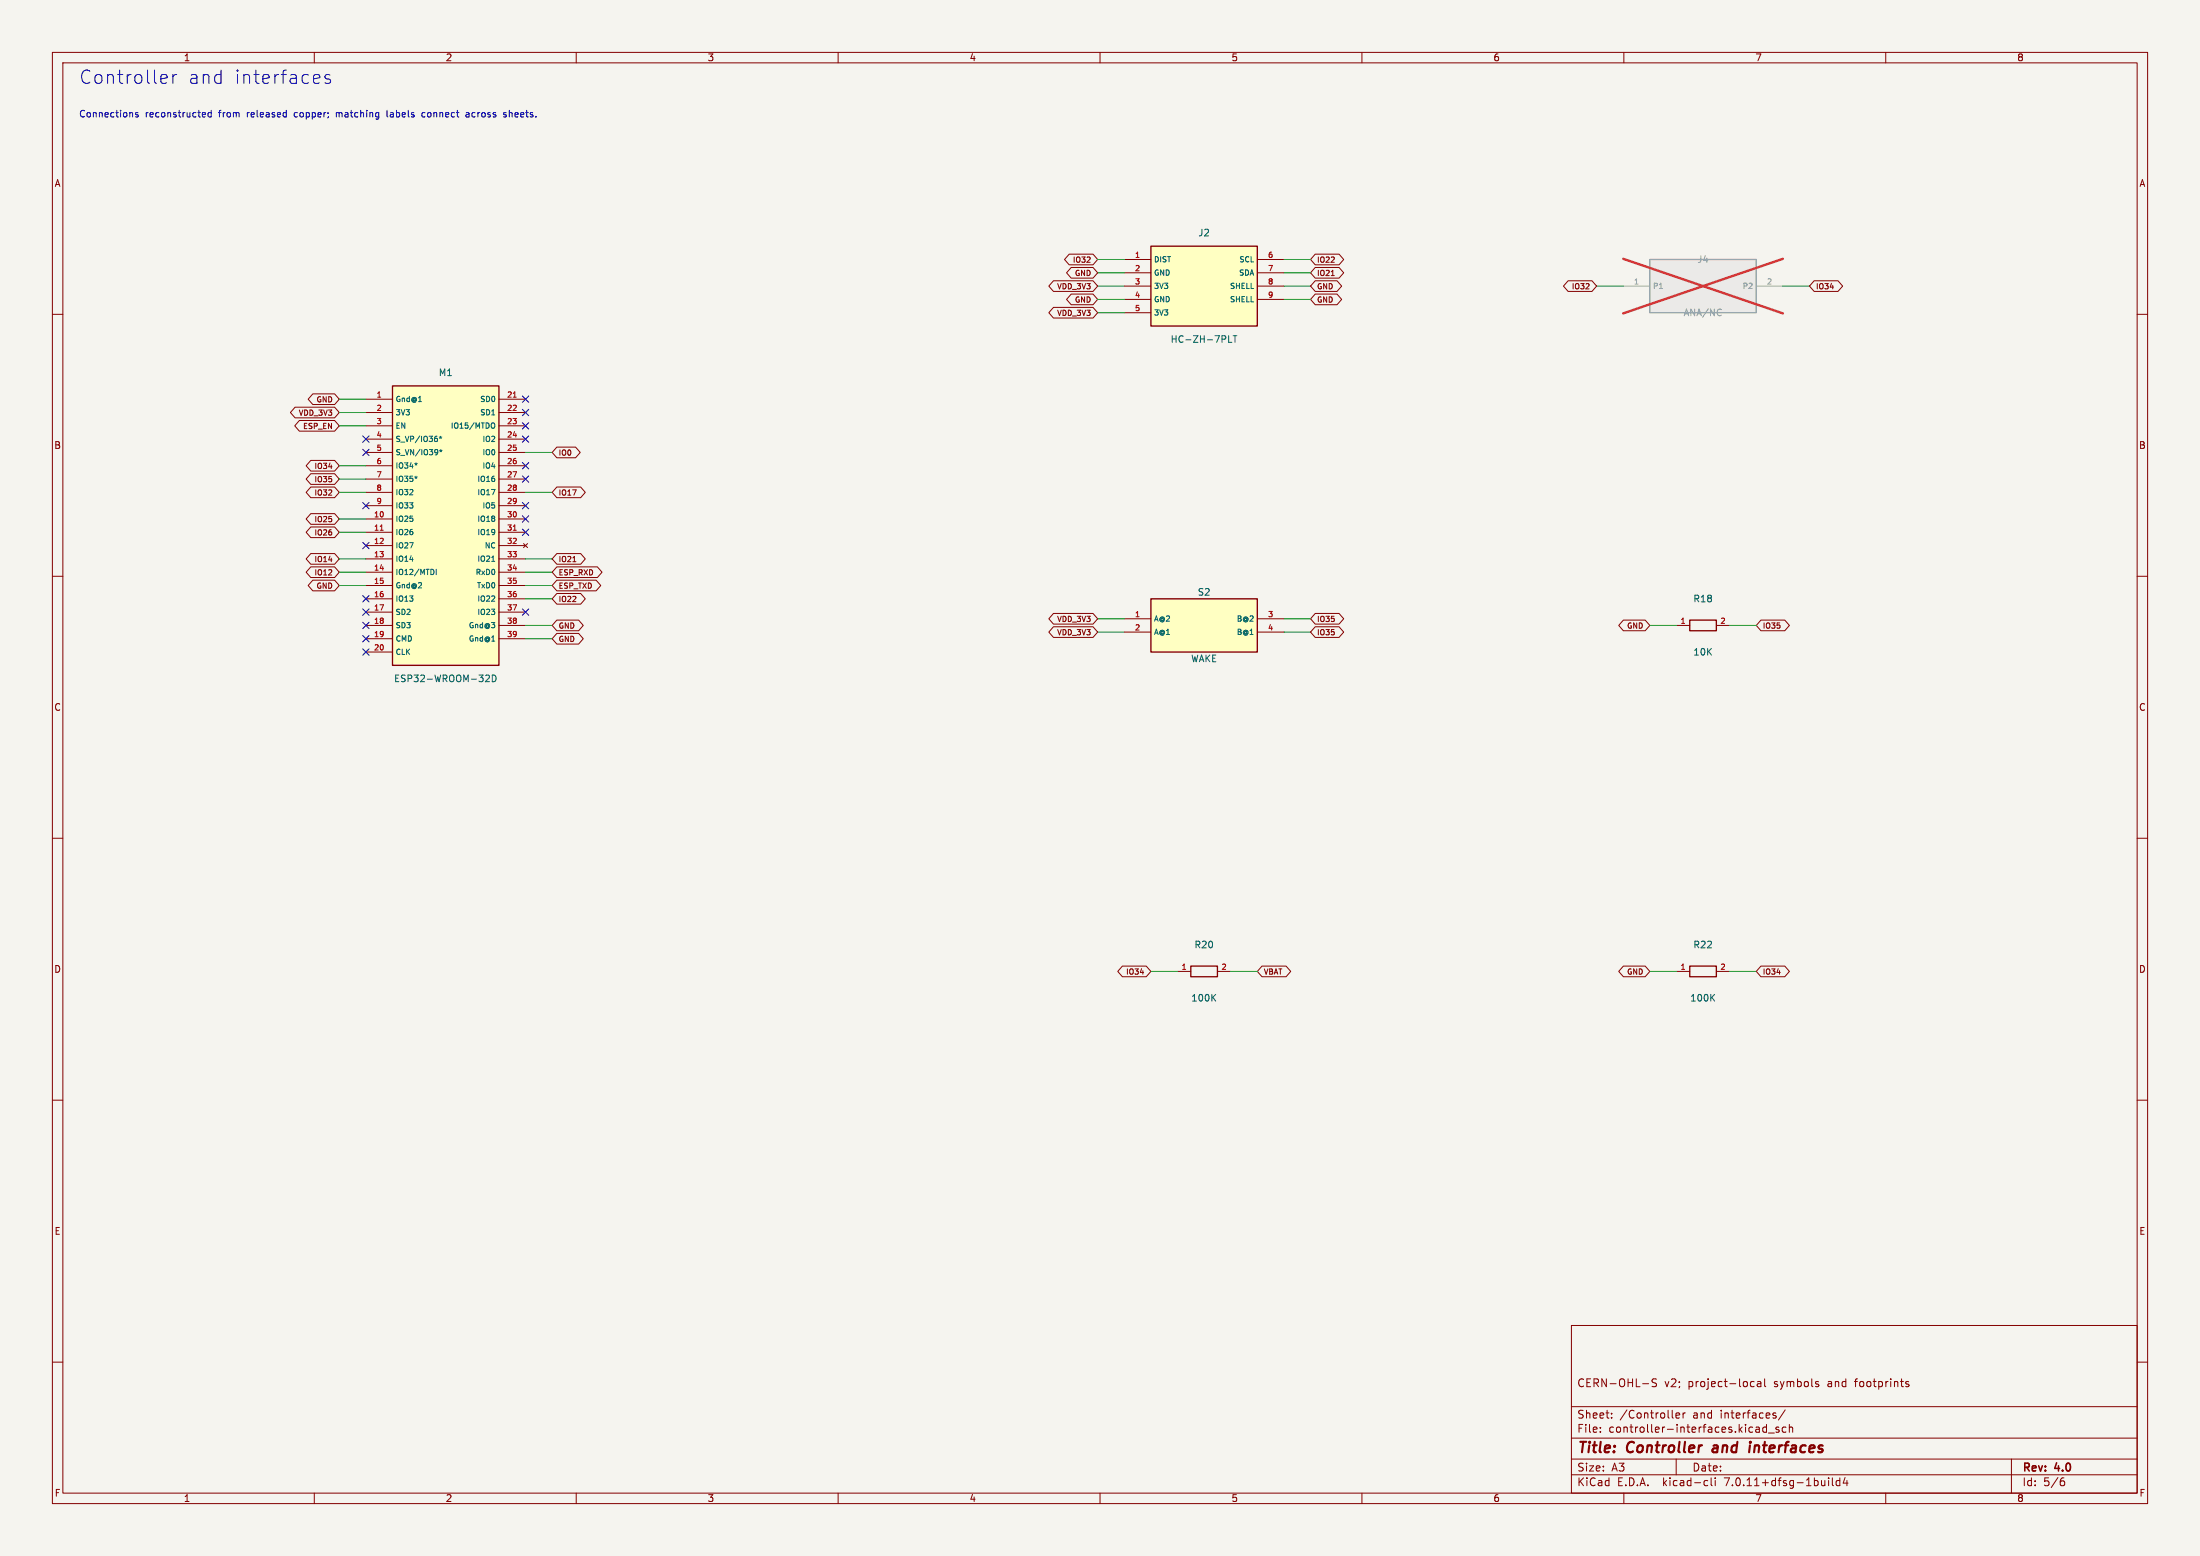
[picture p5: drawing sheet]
(kicad_sch (version 20230121) (generator eeschema) (paper "A3") (title_block (title "Controller and interfaces") (rev "4.0") (comment 1 "CERN-OHL-S v2; project-local symbols and footprints")) (lib_symbols (symbol "DTT_Production:M1" (pin_names (offset 0.508)) (in_bom yes) (on_board yes) (property "Reference" "M" (at 0 4 0) (effects (font (size 1.27 1.27)))) (property "Value" "ESP32-WROOM-32D" (at 0 -4 0) (effects (font (size 1.27 1.27)))) (symbol "M1_0_1" (rectangle (start -10.16 26.669999999999998) (end 10.16 -26.669999999999998) (stroke (width 0.254) (type default)) (fill (type background)))) (symbol "M1_1_1" (pin power_in line (at -15.24 24.13 0) (length 5.08) (name "Gnd@1" (effects (font (size 1.016 1.016)))) (number "1" (effects (font (size 1.016 1.016)))))(pin power_in line (at -15.24 21.59 0) (length 5.08) (name "3V3" (effects (font (size 1.016 1.016)))) (number "2" (effects (font (size 1.016 1.016)))))(pin input line (at -15.24 19.049999999999997 0) (length 5.08) (name "EN" (effects (font (size 1.016 1.016)))) (number "3" (effects (font (size 1.016 1.016)))))(pin input line (at -15.24 16.509999999999998 0) (length 5.08) (name "S_VP/IO36*" (effects (font (size 1.016 1.016)))) (number "4" (effects (font (size 1.016 1.016)))))(pin input line (at -15.24 13.969999999999999 0) (length 5.08) (name "S_VN/IO39*" (effects (font (size 1.016 1.016)))) (number "5" (effects (font (size 1.016 1.016)))))(pin input line (at -15.24 11.43 0) (length 5.08) (name "IO34*" (effects (font (size 1.016 1.016)))) (number "6" (effects (font (size 1.016 1.016)))))(pin input line (at -15.24 8.889999999999999 0) (length 5.08) (name "IO35*" (effects (font (size 1.016 1.016)))) (number "7" (effects (font (size 1.016 1.016)))))(pin bidirectional line (at -15.24 6.349999999999998 0) (length 5.08) (name "IO32" (effects (font (size 1.016 1.016)))) (number "8" (effects (font (size 1.016 1.016)))))(pin bidirectional line (at -15.24 3.8099999999999987 0) (length 5.08) (name "IO33" (effects (font (size 1.016 1.016)))) (number "9" (effects (font (size 1.016 1.016)))))(pin bidirectional line (at -15.24 1.2699999999999996 0) (length 5.08) (name "IO25" (effects (font (size 1.016 1.016)))) (number "10" (effects (font (size 1.016 1.016)))))(pin bidirectional line (at -15.24 -1.2699999999999996 0) (length 5.08) (name "IO26" (effects (font (size 1.016 1.016)))) (number "11" (effects (font (size 1.016 1.016)))))(pin bidirectional line (at -15.24 -3.8100000000000023 0) (length 5.08) (name "IO27" (effects (font (size 1.016 1.016)))) (number "12" (effects (font (size 1.016 1.016)))))(pin bidirectional line (at -15.24 -6.350000000000001 0) (length 5.08) (name "IO14" (effects (font (size 1.016 1.016)))) (number "13" (effects (font (size 1.016 1.016)))))(pin bidirectional line (at -15.24 -8.890000000000004 0) (length 5.08) (name "IO12/MTDI" (effects (font (size 1.016 1.016)))) (number "14" (effects (font (size 1.016 1.016)))))(pin power_in line (at -15.24 -11.430000000000003 0) (length 5.08) (name "Gnd@2" (effects (font (size 1.016 1.016)))) (number "15" (effects (font (size 1.016 1.016)))))(pin bidirectional line (at -15.24 -13.970000000000002 0) (length 5.08) (name "IO13" (effects (font (size 1.016 1.016)))) (number "16" (effects (font (size 1.016 1.016)))))(pin bidirectional line (at -15.24 -16.51 0) (length 5.08) (name "SD2" (effects (font (size 1.016 1.016)))) (number "17" (effects (font (size 1.016 1.016)))))(pin bidirectional line (at -15.24 -19.05 0) (length 5.08) (name "SD3" (effects (font (size 1.016 1.016)))) (number "18" (effects (font (size 1.016 1.016)))))(pin bidirectional line (at -15.24 -21.59 0) (length 5.08) (name "CMD" (effects (font (size 1.016 1.016)))) (number "19" (effects (font (size 1.016 1.016)))))(pin bidirectional line (at -15.24 -24.13 0) (length 5.08) (name "CLK" (effects (font (size 1.016 1.016)))) (number "20" (effects (font (size 1.016 1.016)))))(pin bidirectional line (at 15.24 24.13 180) (length 5.08) (name "SD0" (effects (font (size 1.016 1.016)))) (number "21" (effects (font (size 1.016 1.016)))))(pin bidirectional line (at 15.24 21.59 180) (length 5.08) (name "SD1" (effects (font (size 1.016 1.016)))) (number "22" (effects (font (size 1.016 1.016)))))(pin bidirectional line (at 15.24 19.049999999999997 180) (length 5.08) (name "IO15/MTDO" (effects (font (size 1.016 1.016)))) (number "23" (effects (font (size 1.016 1.016)))))(pin bidirectional line (at 15.24 16.509999999999998 180) (length 5.08) (name "IO2" (effects (font (size 1.016 1.016)))) (number "24" (effects (font (size 1.016 1.016)))))(pin bidirectional line (at 15.24 13.969999999999999 180) (length 5.08) (name "IO0" (effects (font (size 1.016 1.016)))) (number "25" (effects (font (size 1.016 1.016)))))(pin bidirectional line (at 15.24 11.43 180) (length 5.08) (name "IO4" (effects (font (size 1.016 1.016)))) (number "26" (effects (font (size 1.016 1.016)))))(pin bidirectional line (at 15.24 8.889999999999999 180) (length 5.08) (name "IO16" (effects (font (size 1.016 1.016)))) (number "27" (effects (font (size 1.016 1.016)))))(pin bidirectional line (at 15.24 6.349999999999998 180) (length 5.08) (name "IO17" (effects (font (size 1.016 1.016)))) (number "28" (effects (font (size 1.016 1.016)))))(pin bidirectional line (at 15.24 3.8099999999999987 180) (length 5.08) (name "IO5" (effects (font (size 1.016 1.016)))) (number "29" (effects (font (size 1.016 1.016)))))(pin bidirectional line (at 15.24 1.2699999999999996 180) (length 5.08) (name "IO18" (effects (font (size 1.016 1.016)))) (number "30" (effects (font (size 1.016 1.016)))))(pin bidirectional line (at 15.24 -1.2699999999999996 180) (length 5.08) (name "IO19" (effects (font (size 1.016 1.016)))) (number "31" (effects (font (size 1.016 1.016)))))(pin no_connect line (at 15.24 -3.8100000000000023 180) (length 5.08) (name "NC" (effects (font (size 1.016 1.016)))) (number "32" (effects (font (size 1.016 1.016)))))(pin bidirectional line (at 15.24 -6.350000000000001 180) (length 5.08) (name "IO21" (effects (font (size 1.016 1.016)))) (number "33" (effects (font (size 1.016 1.016)))))(pin bidirectional line (at 15.24 -8.890000000000004 180) (length 5.08) (name "RxD0" (effects (font (size 1.016 1.016)))) (number "34" (effects (font (size 1.016 1.016)))))(pin bidirectional line (at 15.24 -11.430000000000003 180) (length 5.08) (name "TxD0" (effects (font (size 1.016 1.016)))) (number "35" (effects (font (size 1.016 1.016)))))(pin bidirectional line (at 15.24 -13.970000000000002 180) (length 5.08) (name "IO22" (effects (font (size 1.016 1.016)))) (number "36" (effects (font (size 1.016 1.016)))))(pin bidirectional line (at 15.24 -16.51 180) (length 5.08) (name "IO23" (effects (font (size 1.016 1.016)))) (number "37" (effects (font (size 1.016 1.016)))))(pin power_in line (at 15.24 -19.05 180) (length 5.08) (name "Gnd@3" (effects (font (size 1.016 1.016)))) (number "38" (effects (font (size 1.016 1.016)))))(pin power_in line (at 15.24 -21.59 180) (length 5.08) (name "Gnd@1" (effects (font (size 1.016 1.016)))) (number "39" (effects (font (size 1.016 1.016)))))))(symbol "DTT_Production:J2" (pin_names (offset 0.508)) (in_bom yes) (on_board yes) (property "Reference" "J" (at 0 4 0) (effects (font (size 1.27 1.27)))) (property "Value" "HC-ZH-7PLT" (at 0 -4 0) (effects (font (size 1.27 1.27)))) (symbol "J2_0_1" (rectangle (start -10.16 7.619999999999999) (end 10.16 -7.619999999999999) (stroke (width 0.254) (type default)) (fill (type background)))) (symbol "J2_1_1" (pin passive line (at -15.24 5.08 0) (length 5.08) (name "DIST" (effects (font (size 1.016 1.016)))) (number "1" (effects (font (size 1.016 1.016)))))(pin passive line (at -15.24 2.54 0) (length 5.08) (name "GND" (effects (font (size 1.016 1.016)))) (number "2" (effects (font (size 1.016 1.016)))))(pin passive line (at -15.24 0.0 0) (length 5.08) (name "3V3" (effects (font (size 1.016 1.016)))) (number "3" (effects (font (size 1.016 1.016)))))(pin passive line (at -15.24 -2.54 0) (length 5.08) (name "GND" (effects (font (size 1.016 1.016)))) (number "4" (effects (font (size 1.016 1.016)))))(pin passive line (at -15.24 -5.08 0) (length 5.08) (name "3V3" (effects (font (size 1.016 1.016)))) (number "5" (effects (font (size 1.016 1.016)))))(pin passive line (at 15.24 5.08 180) (length 5.08) (name "SCL" (effects (font (size 1.016 1.016)))) (number "6" (effects (font (size 1.016 1.016)))))(pin passive line (at 15.24 2.54 180) (length 5.08) (name "SDA" (effects (font (size 1.016 1.016)))) (number "7" (effects (font (size 1.016 1.016)))))(pin passive line (at 15.24 0.0 180) (length 5.08) (name "SHELL" (effects (font (size 1.016 1.016)))) (number "8" (effects (font (size 1.016 1.016)))))(pin passive line (at 15.24 -2.54 180) (length 5.08) (name "SHELL" (effects (font (size 1.016 1.016)))) (number "9" (effects (font (size 1.016 1.016)))))))(symbol "DTT_Production:J4" (pin_names (offset 0.508)) (in_bom yes) (on_board yes) (property "Reference" "J" (at 0 4 0) (effects (font (size 1.27 1.27)))) (property "Value" "ANA/NC" (at 0 -4 0) (effects (font (size 1.27 1.27)))) (symbol "J4_0_1" (rectangle (start -10.16 5.08) (end 10.16 -5.08) (stroke (width 0.254) (type default)) (fill (type background)))) (symbol "J4_1_1" (pin passive line (at -15.24 0.0 0) (length 5.08) (name "P1" (effects (font (size 1.016 1.016)))) (number "1" (effects (font (size 1.016 1.016)))))(pin passive line (at 15.24 0.0 180) (length 5.08) (name "P2" (effects (font (size 1.016 1.016)))) (number "2" (effects (font (size 1.016 1.016)))))))(symbol "DTT_Production:S2" (pin_names (offset 0.508)) (in_bom yes) (on_board yes) (property "Reference" "S" (at 0 4 0) (effects (font (size 1.27 1.27)))) (property "Value" "WAKE" (at 0 -4 0) (effects (font (size 1.27 1.27)))) (symbol "S2_0_1" (rectangle (start -10.16 5.08) (end 10.16 -5.08) (stroke (width 0.254) (type default)) (fill (type background)))) (symbol "S2_1_1" (pin passive line (at -15.24 1.27 0) (length 5.08) (name "A@2" (effects (font (size 1.016 1.016)))) (number "1" (effects (font (size 1.016 1.016)))))(pin passive line (at -15.24 -1.27 0) (length 5.08) (name "A@1" (effects (font (size 1.016 1.016)))) (number "2" (effects (font (size 1.016 1.016)))))(pin passive line (at 15.24 1.27 180) (length 5.08) (name "B@2" (effects (font (size 1.016 1.016)))) (number "3" (effects (font (size 1.016 1.016)))))(pin passive line (at 15.24 -1.27 180) (length 5.08) (name "B@1" (effects (font (size 1.016 1.016)))) (number "4" (effects (font (size 1.016 1.016)))))))(symbol "DTT_Production:R18" (pin_names (offset 0.508)) (in_bom yes) (on_board yes) (property "Reference" "R" (at 0 4 0) (effects (font (size 1.27 1.27)))) (property "Value" "10K" (at 0 -4 0) (effects (font (size 1.27 1.27)))) (symbol "R18_0_1" (rectangle (start -2.54 1.016) (end 2.54 -1.016) (stroke (width 0.254) (type default)) (fill (type none)))) (symbol "R18_1_1" (pin passive line (at -5.08 0 0) (length 2.54) (name "~" (effects (font (size 1.016 1.016)))) (number "1" (effects (font (size 1.016 1.016)))))(pin passive line (at 5.08 0 180) (length 2.54) (name "~" (effects (font (size 1.016 1.016)))) (number "2" (effects (font (size 1.016 1.016)))))))(symbol "DTT_Production:R20" (pin_names (offset 0.508)) (in_bom yes) (on_board yes) (property "Reference" "R" (at 0 4 0) (effects (font (size 1.27 1.27)))) (property "Value" "100K" (at 0 -4 0) (effects (font (size 1.27 1.27)))) (symbol "R20_0_1" (rectangle (start -2.54 1.016) (end 2.54 -1.016) (stroke (width 0.254) (type default)) (fill (type none)))) (symbol "R20_1_1" (pin passive line (at -5.08 0 0) (length 2.54) (name "~" (effects (font (size 1.016 1.016)))) (number "1" (effects (font (size 1.016 1.016)))))(pin passive line (at 5.08 0 180) (length 2.54) (name "~" (effects (font (size 1.016 1.016)))) (number "2" (effects (font (size 1.016 1.016)))))))(symbol "DTT_Production:R22" (pin_names (offset 0.508)) (in_bom yes) (on_board yes) (property "Reference" "R" (at 0 4 0) (effects (font (size 1.27 1.27)))) (property "Value" "100K" (at 0 -4 0) (effects (font (size 1.27 1.27)))) (symbol "R22_0_1" (rectangle (start -2.54 1.016) (end 2.54 -1.016) (stroke (width 0.254) (type default)) (fill (type none)))) (symbol "R22_1_1" (pin passive line (at -5.08 0 0) (length 2.54) (name "~" (effects (font (size 1.016 1.016)))) (number "1" (effects (font (size 1.016 1.016)))))(pin passive line (at 5.08 0 180) (length 2.54) (name "~" (effects (font (size 1.016 1.016)))) (number "2" (effects (font (size 1.016 1.016)))))))) (text "Controller and interfaces" (at 15 15 0) (effects (font (size 2.54 2.54)) (justify left)))(text "Connections reconstructed from released copper; matching labels connect across sheets." (at 15 22 0) (effects (font (size 1.27 1.27)) (justify left)))(symbol (lib_id "DTT_Production:M1") (at 85.09 100.33 0) (unit 1) (in_bom yes) (on_board yes) (dnp no) (property "Reference" "M1" (at 85.09 71.12 0) (effects (font (size 1.27 1.27))))(property "Value" "ESP32-WROOM-32D" (at 85.09 129.54 0) (effects (font (size 1.27 1.27))))(property "Footprint" "217A_dttrainer_rev4:M1" (at 85.09 100.33 0) (effects (font (size 1.27 1.27)) hide))(property "Datasheet" "" (at 85.09 100.33 0) (effects (font (size 1.27 1.27)) hide))(property "LCSC" "C701343" (at 85.09 100.33 0) (effects (font (size 1.27 1.27)) hide)) (pin "1")(pin "2")(pin "3")(pin "4")(pin "5")(pin "6")(pin "7")(pin "8")(pin "9")(pin "10")(pin "11")(pin "12")(pin "13")(pin "14")(pin "15")(pin "16")(pin "17")(pin "18")(pin "19")(pin "20")(pin "21")(pin "22")(pin "23")(pin "24")(pin "25")(pin "26")(pin "27")(pin "28")(pin "29")(pin "30")(pin "31")(pin "32")(pin "33")(pin "34")(pin "35")(pin "36")(pin "37")(pin "38")(pin "39"))(wire (pts (xy 69.85 76.2) (xy 64.77 76.2)) (stroke (width 0) (type default)))(global_label "GND" (shape bidirectional) (at 64.77 76.2 180) (effects (font (size 1.016 1.016)) (justify right)) (property "Intersheetrefs" "${INTERSHEET_REFS}" (at 64.77 76.2 0) (effects (font (size 1.27 1.27)) hide)))(wire (pts (xy 69.85 78.74) (xy 64.77 78.74)) (stroke (width 0) (type default)))(global_label "VDD_3V3" (shape bidirectional) (at 64.77 78.74 180) (effects (font (size 1.016 1.016)) (justify right)) (property "Intersheetrefs" "${INTERSHEET_REFS}" (at 64.77 78.74 0) (effects (font (size 1.27 1.27)) hide)))(wire (pts (xy 69.85 81.28) (xy 64.77 81.28)) (stroke (width 0) (type default)))(global_label "ESP_EN" (shape bidirectional) (at 64.77 81.28 180) (effects (font (size 1.016 1.016)) (justify right)) (property "Intersheetrefs" "${INTERSHEET_REFS}" (at 64.77 81.28 0) (effects (font (size 1.27 1.27)) hide)))(no_connect (at 69.85 83.82))(no_connect (at 69.85 86.36))(wire (pts (xy 69.85 88.9) (xy 64.77 88.9)) (stroke (width 0) (type default)))(global_label "IO34" (shape bidirectional) (at 64.77 88.9 180) (effects (font (size 1.016 1.016)) (justify right)) (property "Intersheetrefs" "${INTERSHEET_REFS}" (at 64.77 88.9 0) (effects (font (size 1.27 1.27)) hide)))(wire (pts (xy 69.85 91.44) (xy 64.77 91.44)) (stroke (width 0) (type default)))(global_label "IO35" (shape bidirectional) (at 64.77 91.44 180) (effects (font (size 1.016 1.016)) (justify right)) (property "Intersheetrefs" "${INTERSHEET_REFS}" (at 64.77 91.44 0) (effects (font (size 1.27 1.27)) hide)))(wire (pts (xy 69.85 93.98) (xy 64.77 93.98)) (stroke (width 0) (type default)))(global_label "IO32" (shape bidirectional) (at 64.77 93.98 180) (effects (font (size 1.016 1.016)) (justify right)) (property "Intersheetrefs" "${INTERSHEET_REFS}" (at 64.77 93.98 0) (effects (font (size 1.27 1.27)) hide)))(no_connect (at 69.85 96.52))(wire (pts (xy 69.85 99.06) (xy 64.77 99.06)) (stroke (width 0) (type default)))(global_label "IO25" (shape bidirectional) (at 64.77 99.06 180) (effects (font (size 1.016 1.016)) (justify right)) (property "Intersheetrefs" "${INTERSHEET_REFS}" (at 64.77 99.06 0) (effects (font (size 1.27 1.27)) hide)))(wire (pts (xy 69.85 101.6) (xy 64.77 101.6)) (stroke (width 0) (type default)))(global_label "IO26" (shape bidirectional) (at 64.77 101.6 180) (effects (font (size 1.016 1.016)) (justify right)) (property "Intersheetrefs" "${INTERSHEET_REFS}" (at 64.77 101.6 0) (effects (font (size 1.27 1.27)) hide)))(no_connect (at 69.85 104.14))(wire (pts (xy 69.85 106.68) (xy 64.77 106.68)) (stroke (width 0) (type default)))(global_label "IO14" (shape bidirectional) (at 64.77 106.68 180) (effects (font (size 1.016 1.016)) (justify right)) (property "Intersheetrefs" "${INTERSHEET_REFS}" (at 64.77 106.68 0) (effects (font (size 1.27 1.27)) hide)))(wire (pts (xy 69.85 109.22) (xy 64.77 109.22)) (stroke (width 0) (type default)))(global_label "IO12" (shape bidirectional) (at 64.77 109.22 180) (effects (font (size 1.016 1.016)) (justify right)) (property "Intersheetrefs" "${INTERSHEET_REFS}" (at 64.77 109.22 0) (effects (font (size 1.27 1.27)) hide)))(wire (pts (xy 69.85 111.76) (xy 64.77 111.76)) (stroke (width 0) (type default)))(global_label "GND" (shape bidirectional) (at 64.77 111.76 180) (effects (font (size 1.016 1.016)) (justify right)) (property "Intersheetrefs" "${INTERSHEET_REFS}" (at 64.77 111.76 0) (effects (font (size 1.27 1.27)) hide)))(no_connect (at 69.85 114.3))(no_connect (at 69.85 116.84))(no_connect (at 69.85 119.38))(no_connect (at 69.85 121.92))(no_connect (at 69.85 124.46))(no_connect (at 100.33 76.2))(no_connect (at 100.33 78.74))(no_connect (at 100.33 81.28))(no_connect (at 100.33 83.82))(wire (pts (xy 100.33 86.36) (xy 105.41 86.36)) (stroke (width 0) (type default)))(global_label "IO0" (shape bidirectional) (at 105.41 86.36 0) (effects (font (size 1.016 1.016)) (justify left)) (property "Intersheetrefs" "${INTERSHEET_REFS}" (at 105.41 86.36 0) (effects (font (size 1.27 1.27)) hide)))(no_connect (at 100.33 88.9))(no_connect (at 100.33 91.44))(wire (pts (xy 100.33 93.98) (xy 105.41 93.98)) (stroke (width 0) (type default)))(global_label "IO17" (shape bidirectional) (at 105.41 93.98 0) (effects (font (size 1.016 1.016)) (justify left)) (property "Intersheetrefs" "${INTERSHEET_REFS}" (at 105.41 93.98 0) (effects (font (size 1.27 1.27)) hide)))(no_connect (at 100.33 96.52))(no_connect (at 100.33 99.06))(no_connect (at 100.33 101.6))(wire (pts (xy 100.33 106.68) (xy 105.41 106.68)) (stroke (width 0) (type default)))(global_label "IO21" (shape bidirectional) (at 105.41 106.68 0) (effects (font (size 1.016 1.016)) (justify left)) (property "Intersheetrefs" "${INTERSHEET_REFS}" (at 105.41 106.68 0) (effects (font (size 1.27 1.27)) hide)))(wire (pts (xy 100.33 109.22) (xy 105.41 109.22)) (stroke (width 0) (type default)))(global_label "ESP_RXD" (shape bidirectional) (at 105.41 109.22 0) (effects (font (size 1.016 1.016)) (justify left)) (property "Intersheetrefs" "${INTERSHEET_REFS}" (at 105.41 109.22 0) (effects (font (size 1.27 1.27)) hide)))(wire (pts (xy 100.33 111.76) (xy 105.41 111.76)) (stroke (width 0) (type default)))(global_label "ESP_TXD" (shape bidirectional) (at 105.41 111.76 0) (effects (font (size 1.016 1.016)) (justify left)) (property "Intersheetrefs" "${INTERSHEET_REFS}" (at 105.41 111.76 0) (effects (font (size 1.27 1.27)) hide)))(wire (pts (xy 100.33 114.3) (xy 105.41 114.3)) (stroke (width 0) (type default)))(global_label "IO22" (shape bidirectional) (at 105.41 114.3 0) (effects (font (size 1.016 1.016)) (justify left)) (property "Intersheetrefs" "${INTERSHEET_REFS}" (at 105.41 114.3 0) (effects (font (size 1.27 1.27)) hide)))(no_connect (at 100.33 116.84))(wire (pts (xy 100.33 119.38) (xy 105.41 119.38)) (stroke (width 0) (type default)))(global_label "GND" (shape bidirectional) (at 105.41 119.38 0) (effects (font (size 1.016 1.016)) (justify left)) (property "Intersheetrefs" "${INTERSHEET_REFS}" (at 105.41 119.38 0) (effects (font (size 1.27 1.27)) hide)))(wire (pts (xy 100.33 121.92) (xy 105.41 121.92)) (stroke (width 0) (type default)))(global_label "GND" (shape bidirectional) (at 105.41 121.92 0) (effects (font (size 1.016 1.016)) (justify left)) (property "Intersheetrefs" "${INTERSHEET_REFS}" (at 105.41 121.92 0) (effects (font (size 1.27 1.27)) hide)))(symbol (lib_id "DTT_Production:J2") (at 229.87 54.61 0) (unit 1) (in_bom yes) (on_board yes) (dnp no) (property "Reference" "J2" (at 229.87 44.45 0) (effects (font (size 1.27 1.27))))(property "Value" "HC-ZH-7PLT" (at 229.87 64.77 0) (effects (font (size 1.27 1.27))))(property "Footprint" "217A_dttrainer_rev4:J2" (at 229.87 54.61 0) (effects (font (size 1.27 1.27)) hide))(property "Datasheet" "" (at 229.87 54.61 0) (effects (font (size 1.27 1.27)) hide))(property "LCSC" "HC-ZH-7PLT" (at 229.87 54.61 0) (effects (font (size 1.27 1.27)) hide)) (pin "1")(pin "2")(pin "3")(pin "4")(pin "5")(pin "6")(pin "7")(pin "8")(pin "9"))(wire (pts (xy 214.63 49.53) (xy 209.55 49.53)) (stroke (width 0) (type default)))(global_label "IO32" (shape bidirectional) (at 209.55 49.53 180) (effects (font (size 1.016 1.016)) (justify right)) (property "Intersheetrefs" "${INTERSHEET_REFS}" (at 209.55 49.53 0) (effects (font (size 1.27 1.27)) hide)))(wire (pts (xy 214.63 52.07) (xy 209.55 52.07)) (stroke (width 0) (type default)))(global_label "GND" (shape bidirectional) (at 209.55 52.07 180) (effects (font (size 1.016 1.016)) (justify right)) (property "Intersheetrefs" "${INTERSHEET_REFS}" (at 209.55 52.07 0) (effects (font (size 1.27 1.27)) hide)))(wire (pts (xy 214.63 54.61) (xy 209.55 54.61)) (stroke (width 0) (type default)))(global_label "VDD_3V3" (shape bidirectional) (at 209.55 54.61 180) (effects (font (size 1.016 1.016)) (justify right)) (property "Intersheetrefs" "${INTERSHEET_REFS}" (at 209.55 54.61 0) (effects (font (size 1.27 1.27)) hide)))(wire (pts (xy 214.63 57.15) (xy 209.55 57.15)) (stroke (width 0) (type default)))(global_label "GND" (shape bidirectional) (at 209.55 57.15 180) (effects (font (size 1.016 1.016)) (justify right)) (property "Intersheetrefs" "${INTERSHEET_REFS}" (at 209.55 57.15 0) (effects (font (size 1.27 1.27)) hide)))(wire (pts (xy 214.63 59.69) (xy 209.55 59.69)) (stroke (width 0) (type default)))(global_label "VDD_3V3" (shape bidirectional) (at 209.55 59.69 180) (effects (font (size 1.016 1.016)) (justify right)) (property "Intersheetrefs" "${INTERSHEET_REFS}" (at 209.55 59.69 0) (effects (font (size 1.27 1.27)) hide)))(wire (pts (xy 245.11 49.53) (xy 250.19 49.53)) (stroke (width 0) (type default)))(global_label "IO22" (shape bidirectional) (at 250.19 49.53 0) (effects (font (size 1.016 1.016)) (justify left)) (property "Intersheetrefs" "${INTERSHEET_REFS}" (at 250.19 49.53 0) (effects (font (size 1.27 1.27)) hide)))(wire (pts (xy 245.11 52.07) (xy 250.19 52.07)) (stroke (width 0) (type default)))(global_label "IO21" (shape bidirectional) (at 250.19 52.07 0) (effects (font (size 1.016 1.016)) (justify left)) (property "Intersheetrefs" "${INTERSHEET_REFS}" (at 250.19 52.07 0) (effects (font (size 1.27 1.27)) hide)))(wire (pts (xy 245.11 54.61) (xy 250.19 54.61)) (stroke (width 0) (type default)))(global_label "GND" (shape bidirectional) (at 250.19 54.61 0) (effects (font (size 1.016 1.016)) (justify left)) (property "Intersheetrefs" "${INTERSHEET_REFS}" (at 250.19 54.61 0) (effects (font (size 1.27 1.27)) hide)))(wire (pts (xy 245.11 57.15) (xy 250.19 57.15)) (stroke (width 0) (type default)))(global_label "GND" (shape bidirectional) (at 250.19 57.15 0) (effects (font (size 1.016 1.016)) (justify left)) (property "Intersheetrefs" "${INTERSHEET_REFS}" (at 250.19 57.15 0) (effects (font (size 1.27 1.27)) hide)))(symbol (lib_id "DTT_Production:J4") (at 325.12 54.61 0) (unit 1) (in_bom yes) (on_board yes) (dnp yes) (property "Reference" "J4" (at 325.12 49.53 0) (effects (font (size 1.27 1.27))))(property "Value" "ANA/NC" (at 325.12 59.69 0) (effects (font (size 1.27 1.27))))(property "Footprint" "217A_dttrainer_rev4:J4" (at 325.12 54.61 0) (effects (font (size 1.27 1.27)) hide))(property "Datasheet" "" (at 325.12 54.61 0) (effects (font (size 1.27 1.27)) hide))(property "LCSC" "DNP" (at 325.12 54.61 0) (effects (font (size 1.27 1.27)) hide)) (pin "1")(pin "2"))(wire (pts (xy 309.88 54.61) (xy 304.8 54.61)) (stroke (width 0) (type default)))(global_label "IO32" (shape bidirectional) (at 304.8 54.61 180) (effects (font (size 1.016 1.016)) (justify right)) (property "Intersheetrefs" "${INTERSHEET_REFS}" (at 304.8 54.61 0) (effects (font (size 1.27 1.27)) hide)))(wire (pts (xy 340.36 54.61) (xy 345.44 54.61)) (stroke (width 0) (type default)))(global_label "IO34" (shape bidirectional) (at 345.44 54.61 0) (effects (font (size 1.016 1.016)) (justify left)) (property "Intersheetrefs" "${INTERSHEET_REFS}" (at 345.44 54.61 0) (effects (font (size 1.27 1.27)) hide)))(symbol (lib_id "DTT_Production:S2") (at 229.87 119.38 0) (unit 1) (in_bom yes) (on_board yes) (dnp no) (property "Reference" "S2" (at 229.87 113.03 0) (effects (font (size 1.27 1.27))))(property "Value" "WAKE" (at 229.87 125.73 0) (effects (font (size 1.27 1.27))))(property "Footprint" "217A_dttrainer_rev4:S2" (at 229.87 119.38 0) (effects (font (size 1.27 1.27)) hide))(property "Datasheet" "" (at 229.87 119.38 0) (effects (font (size 1.27 1.27)) hide))(property "LCSC" "C381038" (at 229.87 119.38 0) (effects (font (size 1.27 1.27)) hide)) (pin "1")(pin "2")(pin "3")(pin "4"))(wire (pts (xy 214.63 118.11) (xy 209.55 118.11)) (stroke (width 0) (type default)))(global_label "VDD_3V3" (shape bidirectional) (at 209.55 118.11 180) (effects (font (size 1.016 1.016)) (justify right)) (property "Intersheetrefs" "${INTERSHEET_REFS}" (at 209.55 118.11 0) (effects (font (size 1.27 1.27)) hide)))(wire (pts (xy 214.63 120.65) (xy 209.55 120.65)) (stroke (width 0) (type default)))(global_label "VDD_3V3" (shape bidirectional) (at 209.55 120.65 180) (effects (font (size 1.016 1.016)) (justify right)) (property "Intersheetrefs" "${INTERSHEET_REFS}" (at 209.55 120.65 0) (effects (font (size 1.27 1.27)) hide)))(wire (pts (xy 245.11 118.11) (xy 250.19 118.11)) (stroke (width 0) (type default)))(global_label "IO35" (shape bidirectional) (at 250.19 118.11 0) (effects (font (size 1.016 1.016)) (justify left)) (property "Intersheetrefs" "${INTERSHEET_REFS}" (at 250.19 118.11 0) (effects (font (size 1.27 1.27)) hide)))(wire (pts (xy 245.11 120.65) (xy 250.19 120.65)) (stroke (width 0) (type default)))(global_label "IO35" (shape bidirectional) (at 250.19 120.65 0) (effects (font (size 1.016 1.016)) (justify left)) (property "Intersheetrefs" "${INTERSHEET_REFS}" (at 250.19 120.65 0) (effects (font (size 1.27 1.27)) hide)))(symbol (lib_id "DTT_Production:R18") (at 325.12 119.38 0) (unit 1) (in_bom yes) (on_board yes) (dnp no) (property "Reference" "R18" (at 325.12 114.3 0) (effects (font (size 1.27 1.27))))(property "Value" "10K" (at 325.12 124.46 0) (effects (font (size 1.27 1.27))))(property "Footprint" "217A_dttrainer_rev4:R18" (at 325.12 119.38 0) (effects (font (size 1.27 1.27)) hide))(property "Datasheet" "" (at 325.12 119.38 0) (effects (font (size 1.27 1.27)) hide))(property "LCSC" "C99198" (at 325.12 119.38 0) (effects (font (size 1.27 1.27)) hide)) (pin "1")(pin "2"))(wire (pts (xy 320.04 119.38) (xy 314.96 119.38)) (stroke (width 0) (type default)))(global_label "GND" (shape bidirectional) (at 314.96 119.38 180) (effects (font (size 1.016 1.016)) (justify right)) (property "Intersheetrefs" "${INTERSHEET_REFS}" (at 314.96 119.38 0) (effects (font (size 1.27 1.27)) hide)))(wire (pts (xy 330.2 119.38) (xy 335.28 119.38)) (stroke (width 0) (type default)))(global_label "IO35" (shape bidirectional) (at 335.28 119.38 0) (effects (font (size 1.016 1.016)) (justify left)) (property "Intersheetrefs" "${INTERSHEET_REFS}" (at 335.28 119.38 0) (effects (font (size 1.27 1.27)) hide)))(symbol (lib_id "DTT_Production:R20") (at 229.87 185.42000000000002 0) (unit 1) (in_bom yes) (on_board yes) (dnp no) (property "Reference" "R20" (at 229.87 180.34 0) (effects (font (size 1.27 1.27))))(property "Value" "100K" (at 229.87 190.5 0) (effects (font (size 1.27 1.27))))(property "Footprint" "217A_dttrainer_rev4:R20" (at 229.87 185.42 0) (effects (font (size 1.27 1.27)) hide))(property "Datasheet" "" (at 229.87 185.42 0) (effects (font (size 1.27 1.27)) hide))(property "LCSC" "C14675" (at 229.87 185.42 0) (effects (font (size 1.27 1.27)) hide)) (pin "1")(pin "2"))(wire (pts (xy 224.79 185.42) (xy 219.71 185.42)) (stroke (width 0) (type default)))(global_label "IO34" (shape bidirectional) (at 219.71 185.42 180) (effects (font (size 1.016 1.016)) (justify right)) (property "Intersheetrefs" "${INTERSHEET_REFS}" (at 219.71 185.42 0) (effects (font (size 1.27 1.27)) hide)))(wire (pts (xy 234.95 185.42) (xy 240.03 185.42)) (stroke (width 0) (type default)))(global_label "VBAT" (shape bidirectional) (at 240.03 185.42 0) (effects (font (size 1.016 1.016)) (justify left)) (property "Intersheetrefs" "${INTERSHEET_REFS}" (at 240.03 185.42 0) (effects (font (size 1.27 1.27)) hide)))(symbol (lib_id "DTT_Production:R22") (at 325.12 185.42000000000002 0) (unit 1) (in_bom yes) (on_board yes) (dnp no) (property "Reference" "R22" (at 325.12 180.34 0) (effects (font (size 1.27 1.27))))(property "Value" "100K" (at 325.12 190.5 0) (effects (font (size 1.27 1.27))))(property "Footprint" "217A_dttrainer_rev4:R22" (at 325.12 185.42 0) (effects (font (size 1.27 1.27)) hide))(property "Datasheet" "" (at 325.12 185.42 0) (effects (font (size 1.27 1.27)) hide))(property "LCSC" "C14675" (at 325.12 185.42 0) (effects (font (size 1.27 1.27)) hide)) (pin "1")(pin "2"))(wire (pts (xy 320.04 185.42) (xy 314.96 185.42)) (stroke (width 0) (type default)))(global_label "GND" (shape bidirectional) (at 314.96 185.42 180) (effects (font (size 1.016 1.016)) (justify right)) (property "Intersheetrefs" "${INTERSHEET_REFS}" (at 314.96 185.42 0) (effects (font (size 1.27 1.27)) hide)))(wire (pts (xy 330.2 185.42) (xy 335.28 185.42)) (stroke (width 0) (type default)))(global_label "IO34" (shape bidirectional) (at 335.28 185.42 0) (effects (font (size 1.016 1.016)) (justify left)) (property "Intersheetrefs" "${INTERSHEET_REFS}" (at 335.28 185.42 0) (effects (font (size 1.27 1.27)) hide))))
